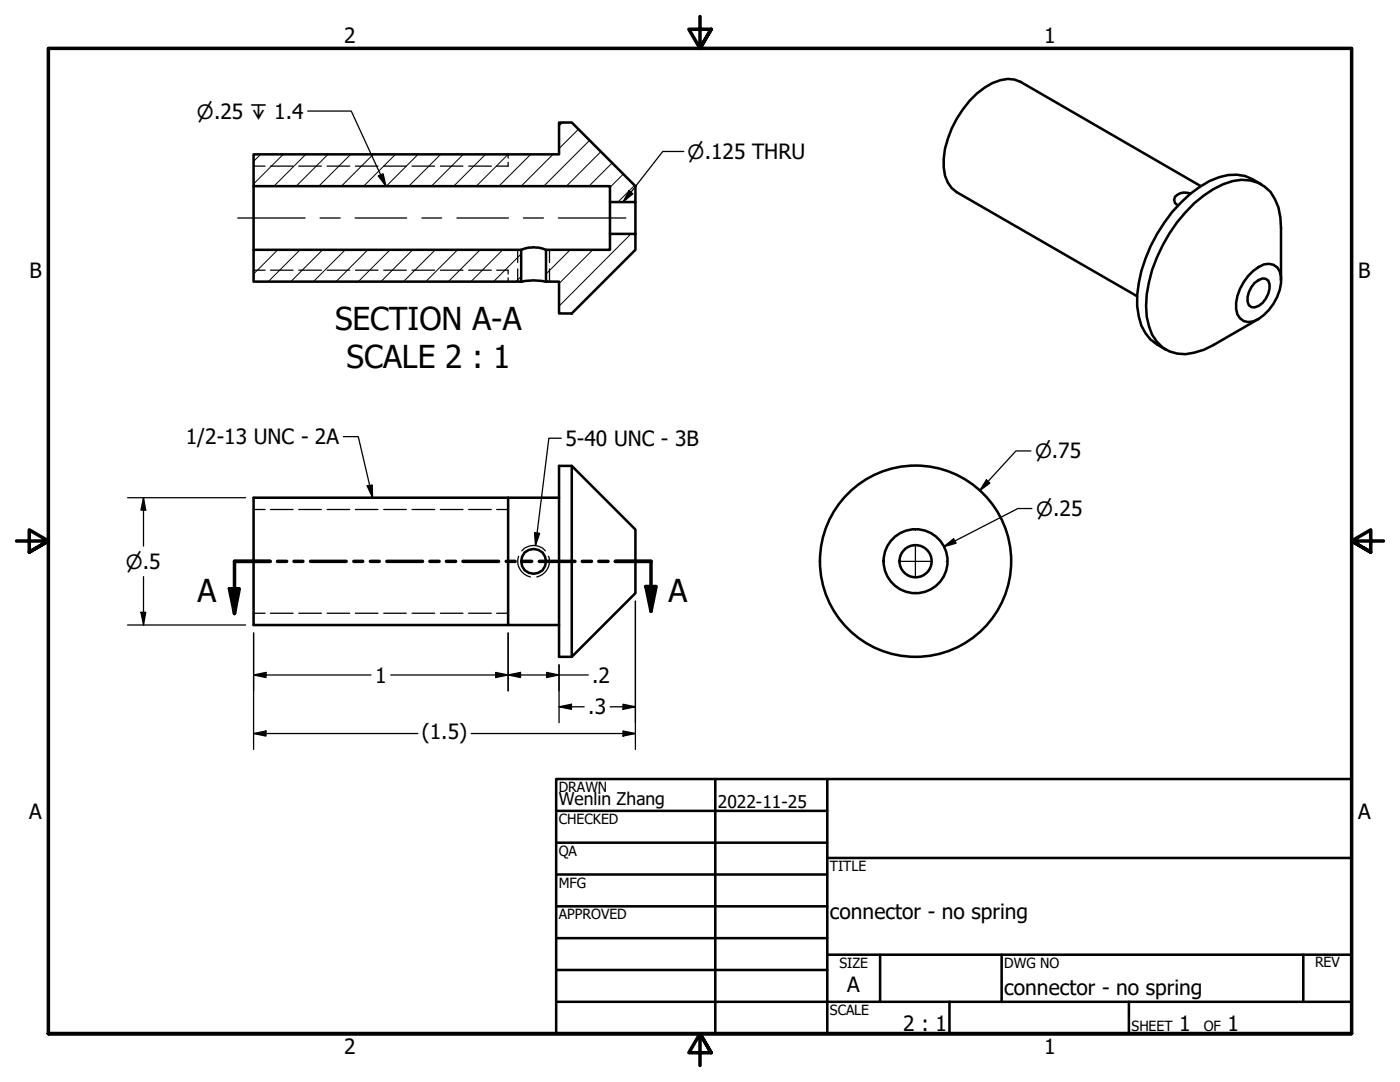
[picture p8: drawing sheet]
<svg xmlns="http://www.w3.org/2000/svg" width="279mm" height="216mm" viewBox="0 0 279 216" stroke-linecap="round" stroke-linejoin="round" font-family="sans-serif">
<!-- layer: Hatch (ANSI) -->
<g fill="none" stroke="#000" stroke-width=".2">
<path d="M52 30.8l-1.4 1.4M56.5 30.8l-5.9 5.9M61 30.8l-6.3 6.3M65.5 30.8l-6.4 6.3M70 30.8l-6.4 6.3M74.5 30.8l-6.4 6.3M78.9 30.8l-6.3 6.3M83.4 30.8l-6.3 6.3M87.9 30.8l-6.3 6.3M92.5 30.8l-6.4 6.3M96.9 30.8l-6.3 6.3M101.4 30.8l-6.3 6.3"/>
<path d="M105.9 30.8l-6.3 6.3M110.4 30.8l-6.4 6.3M112.3 24.4l-.7 .7M115.4 25.8l-3.8 3.9M117.7 28l-9.2 9.1M119.9 30.3l-6.9 6.8M122.2 32.5l-4.7 4.6M124.4 34.7l-2.7 2.7M126.6 37l-3.3 3.3M50.9 49.8l-.3 .4M55.4 49.8l-4.8 4.9M59.9 49.8l-6.4 6.4"/>
<path d="M64.4 49.8l-6.4 6.4M68.9 49.8l-6.4 6.4M73.4 49.8l-6.3 6.4M77.9 49.8l-6.4 6.4M82.4 49.8l-6.4 6.4M86.9 49.8l-6.4 6.4M91.3 49.8l-6.3 6.4M95.8 49.8l-6.3 6.4M100.3 49.8l-6.3 6.4M104 55.2l-1.1 1M104 50.7l-5.5 5.5M109.3 49.8l-.3 .4"/>
<path d="M113.8 49.8l-4.8 4.9M118.3 49.8l-6.7 6.8M125.9 46.7l-14.3 14.4"/>
</g>
<!-- layer: Hidden Narrow (ANSI) -->
<g fill="none" stroke="#000" stroke-width=".25">
<path d="M50.6 33.1h2.3M54 33.1h4.5M59.6 33.1h4.5M65.3 33.1h4.5M70.9 33.1h4.5M76.6 33.1h4.5M82.2 33.1h4.5M87.9 33.1h4.5M93.5 33.1h4.5M101.4 32.4v.7h-2.3M101.4 30.8v.8M50.6 53.9h2.3"/>
<path d="M54 53.9h4.5M59.6 53.9h4.5M65.3 53.9h4.5M70.9 53.9h4.5M76.6 53.9h4.5M82.2 53.9h4.5M87.9 53.9h4.5M93.5 53.9h4.5M99.1 53.9h2.3v.8M101.4 55.4v.8M103.3 49.8v2.6M103.3 53.7v2.5"/>
<path d="M109.7 49.8v2.6M109.7 53.7v2.5M50.6 101.7h2.3M54 101.7h4.5M59.6 101.7h4.5M65.3 101.7h4.5M70.9 101.7h4.5M76.6 101.7h4.5M82.2 101.7h4.5M87.9 101.7h4.5M93.5 101.7h4.5M99.1 101.7h2.3"/>
<path d="M103.5 111a3.2 3.2 0 0 0 2.4 4.1M104.1 109.9a3.1 3.1 0 0 1 4.7 0M109.5 111a3.2 3.2 0 0 1-2.4 4.1M50.6 122.4h2.3M54 122.4h4.5M59.6 122.4h4.5M65.3 122.4h4.5M70.9 122.4h4.5M76.6 122.4h4.5M82.2 122.4h4.5M87.9 122.4h4.5M93.5 122.4h4.5"/>
<path d="M99.1 122.4h2.3"/>
</g>
<!-- layer: Visible (ANSI) -->
<g fill="none" stroke="#000" stroke-width=".51">
<path d="M50.6 30.8h61v-6.4h2.5l12.7 12.7v3.2h-5.1v-3.2h-71.1zM50.6 37.1v12.7M237.6 38.6a2.91 2.91 0 0 0-3.1 .6l-.2 .7 .2 .6 .6 .5M239.6 37.1l-36-20.8a6 6 0 0 0-5.5 .3 18.7 18.7 0 0 0-8.9 11.1 13.3 13.3 0 0 0-.6 7.4l.6 1.3 .7 1.1 1 .9 36 20.7M251.7 36.8a9.2 9.2 0 0 0-10.3-.7 29.1 29.1 0 0 0-13.6 18 18 18 0 0 0 0 10.9l.8 1.5 1 1.3 3.1 2M50.6 49.8h53.4v6.4h-53.4zM104 49.8a6.3 6.3 0 0 1 5 0M104 56.2a12.2 12.2 0 0 1 5 0M109 49.8h12.7v-3.1h5.1v3.1l-12.7 12.7h-2.5v-6.3h-2.6zM121.7 40.3v6.4M126.8 40.3v6.4M249.1 55.1a6.1 6.1 0 0 1 4.1-2.5 2.5 2.5 0 0 1 2.5 2.6 9.6 9.6 0 0 1-5.6 8.9 2.56 2.56 0 0 1-3.4-2.4 9.1 9.1 0 0 1 2.4-6.6z"/>
<path d="M250.4 56.5l1.6-.9h.6a2.23 2.23 0 0 1 .5 3 4 4 0 0 1-2.7 2.7h-.7a2.23 2.23 0 0 1-.5-3l.5-1zM255.7 55.9v-10.4a11 11 0 0 0-2.1-7.2 7.9 7.9 0 0 0-9.5-1.5 27.6 27.6 0 0 0-13.2 14.6 24.7 24.7 0 0 0-2 11.8 8.4 8.4 0 0 0 4.5 6.9l1.5 .4a11.7 11.7 0 0 0 7.3-1.7l9-5.2M101.4 99.3v25.4M111.6 93h2.5l12.7 12.7v12.7l-12.7 12.7h-2.5zM111.6 99.3h-61v25.4h61M114.1 93v38.1"/>
<circle cx="106.5" cy="112" r="2.49"/>
<circle cx="182.7" cy="112" r="3.2"/>
<circle cx="182.7" cy="112" r="6.4"/>
<circle cx="182.7" cy="112" r="19.1"/>
</g>
<!-- layer: Section Line (ANSI) -->
<g fill="none" stroke="#000" stroke-width=".7">
<path d="M45.8 117.5h2l-1 4.9zM53.9 112h-7.1v10.4M55.4 112h1.8M58.7 112h1.8M62 112h7.1M70.6 112h1.8M73.9 112h1.8M77.2 112h7.1M85.8 112h1.8M89.1 112h1.8M92.4 112h7.1M101 112h1.8"/>
<path d="M104.3 112h1.8M107.6 112h7.1M116.2 112h1.8M119.5 112h1.8M122.8 112h7.1v10M128.9 117h2l-1 5z"/>
</g>
<g fill="#000">
<path d="M45.8 117.5h2l-1 4.9z" fill-rule="evenodd"/>
<path d="M128.9 117h2l-1 5z" fill-rule="evenodd"/>
</g>
<!-- layer: Border (ANSI) -->
<path d="M139.7 3.3v6.4l-2.2-3.9h4.4l-2.2 3.9 2.2-3.9M3.3 107.9h6.4l-3.9-2.2v4.5l3.9-2.3-3.9 2.3M276.1 107.9h-6.4l3.9-2.2v4.5l-3.9-2.3 3.9 2.3M9.7 206.2v-196.5h260v196.5h-260h260M141.9 210.1l-2.2-3.9 2.2 3.9h-4.4l2.2-3.9v6.4" fill="none" stroke="#000" stroke-width=".7"/>
<!-- layer: Title (ANSI) -->
<g fill="none" stroke="#000" stroke-width=".51">
<path d="M111 155.4h158.7v50.8h-158.7zM142.7 155.4v50.8M165.1 155.4v50.8M111 161.8h54.1M111 168.1h54.1M111 174.5h54.1M165.1 171.2h104.6M111 180.8h54.1M111 187.2h54.1M111 193.5h54.1M111 199.9h158.7M165.1 190.5h104.6"/>
<path d="M175.6 190.5v9.4M189.5 199.9v6.3M199.9 190.5v9.4M225.3 199.9v6.3M260.1 190.5v9.4"/>
</g>
<!-- layer: Dimension (ANSI) -->
<g fill="none" stroke="#000" stroke-width=".25">
<path d="M25.5 99.3h23.5M28.6 99.3l.5 2.5h-1zM28.6 99.3v9.7M196.8 95.8l.7 .6-2 1.5zM205.7 90h-2.9l-7.3 7.9M28.6 115.1v9.6M126.8 120v29.5M188.3 109.1l2-1.6 .5 .9zM205.9 101.5h-2.8l-14.8 7.6M25.5 124.7h23.5M28.1 122.2h1l-.5 2.5zM50.6 134.7l2.5-.5v1z"/>
<path d="M50.6 134.7h23.4M50.6 126.3v23.2M78 134.7h39.4M98.9 134.2l2.5 .5-2.5 .5zM101.4 134.7l2.5-.5v1zM101.4 126.3v11.6M109.1 134.2l2.5 .5-2.5 .5zM111.6 132.7v11.5M50.6 146.4l2.5-.5v1zM50.6 146.4h32.8M94 146.4h32.8M111.6 141l2.4-.5v1z"/>
<path d="M111.6 141h5M121.8 141h5M124.3 145.9l2.5 .5-2.5 .5zM124.3 140.5l2.5 .5-2.5 .5z"/>
</g>
<g fill="#000">
<path d="M196.8 95.8l.7 .6-2 1.5z" fill-rule="evenodd"/>
<path d="M28.6 99.3l.5 2.5h-1z" fill-rule="evenodd"/>
<path d="M188.3 109.1l2-1.6 .5 .9z" fill-rule="evenodd"/>
<path d="M28.1 122.2h1l-.5 2.5z" fill-rule="evenodd"/>
<path d="M50.6 134.7l2.5-.5v1z" fill-rule="evenodd"/>
<path d="M98.9 134.2l2.5 .5-2.5 .5z" fill-rule="evenodd"/>
<path d="M101.4 134.7l2.5-.5v1z" fill-rule="evenodd"/>
<path d="M109.1 134.2l2.5 .5-2.5 .5z" fill-rule="evenodd"/>
<path d="M50.6 146.4l2.5-.5v1z" fill-rule="evenodd"/>
<path d="M111.6 141l2.4-.5v1z" fill-rule="evenodd"/>
<path d="M124.3 145.9l2.5 .5-2.5 .5z" fill-rule="evenodd"/>
<path d="M124.3 140.5l2.5 .5-2.5 .5z" fill-rule="evenodd"/>
</g>
<!-- layer: Symbol (ANSI) -->
<path d="M61.4 22.2h8.7l6.9 14.9M75.5 35.1l1-.4 .5 2.4zM125.5 38l.8 .7-2 1.6zM136.5 30.2h-4.2l-8 10.1M68.5 87.1h3l2.9 12.2M73.3 97l1-.2 .1 2.5zM112 87.4h-2.5l-2.6 21.4M106.7 106.3l1 .1-.8 2.4z" fill="none" stroke="#000" stroke-width=".25"/>
<g fill="#000">
<path d="M75.5 35.1l1-.4 .5 2.4z" fill-rule="evenodd"/>
<path d="M125.5 38l.8 .7-2 1.6z" fill-rule="evenodd"/>
<path d="M73.3 97l1-.2 .1 2.5z" fill-rule="evenodd"/>
<path d="M106.7 106.3l1 .1-.8 2.4z" fill-rule="evenodd"/>
</g>
<!-- layer: Center Mark (ANSI) -->
<path d="M176.3 112h.2M179.5 112h6.4M182.7 105.7v.2M182.7 108.8v6.4M182.7 118.2v.2M188.8 112h.2" fill="none" stroke="#000" stroke-width=".25"/>
<!-- layer: Centerline (ANSI) -->
<path d="M47.4 43.5h13.5M63.9 43.5h4M70.9 43.5h10.3M84.2 43.5h3.9M91.2 43.5h10.3M104.5 43.5h4M111.4 43.5h13.5" fill="none" stroke="#000" stroke-width=".25"/>
<g font-size="6.3">
<text x="66.9" y="65.9">SECTION A-A</text>
<text x="69.2" y="73.5">SCALE 2 : 1</text>
<text x="39.4" y="120.1">A</text>
<text x="133.4" y="120.1">A</text>
</g>
<g font-size="4.2">
<text x="68.7" y="8.6">2</text>
<text x="208.4" y="8.6">1</text>
<text x="5.9" y="55.5">B</text>
<text x="271.1" y="55.5">B</text>
<text x="37.1" y="88.6">1/2-13 UNC - 2A</text>
<text x="112.8" y="89">5-40 UNC - 3B</text>
<text x="74.9" y="136.2">1</text>
<text x="118.2" y="136.2">.2</text>
<text x="117.4" y="142.6">.3</text>
<text x="84.2" y="147.5">(1.5)</text>
<text x="5.8" y="163.4">A</text>
<text x="271" y="163.4">A</text>
<text x="165.6" y="183.5">connector - no spring</text>
<text x="169.1" y="198">A</text>
<text x="200.4" y="198.5">connector - no spring</text>
<text x="180.3" y="205.7">2 : 1</text>
<text x="235.3" y="205.7">1</text>
<text x="245" y="205.7">1</text>
<text x="68.7" y="210.3">2</text>
<text x="208.4" y="210.3">1</text>
</g>
<g font-size="3.9">
<text x="39.3" y="23.7">⌀.25 ↧ 1.4</text>
<text x="137.2" y="31.8">⌀.125 THRU</text>
<text x="206.6" y="91.4">⌀.75</text>
<text x="206.8" y="102.9">⌀.25</text>
<text x="25.1" y="113.5">⌀.5</text>
</g>
<g font-size="3.5">
<text x="111.5" y="160.6">Wenlin Zhang</text>
<text x="143.3" y="161.2">2022-11-25</text>
</g>
<g font-size="2.8">
<text x="111.5" y="158">DRAWN</text>
<text x="111.5" y="164.4">CHECKED</text>
<text x="111.5" y="170.8">QA</text>
<text x="165.6" y="173.7">TITLE</text>
<text x="111.5" y="177.1">MFG</text>
<text x="111.5" y="183.5">APPROVED</text>
<text x="167.5" y="193.1">SIZE</text>
<text x="200.4" y="193.1">DWG NO</text>
<text x="262.4" y="193">REV</text>
<text x="165.6" y="202.5">SCALE</text>
<text x="225.8" y="205.7">SHEET</text>
<text x="240.2" y="205.7">OF</text>
</g>
</svg>
